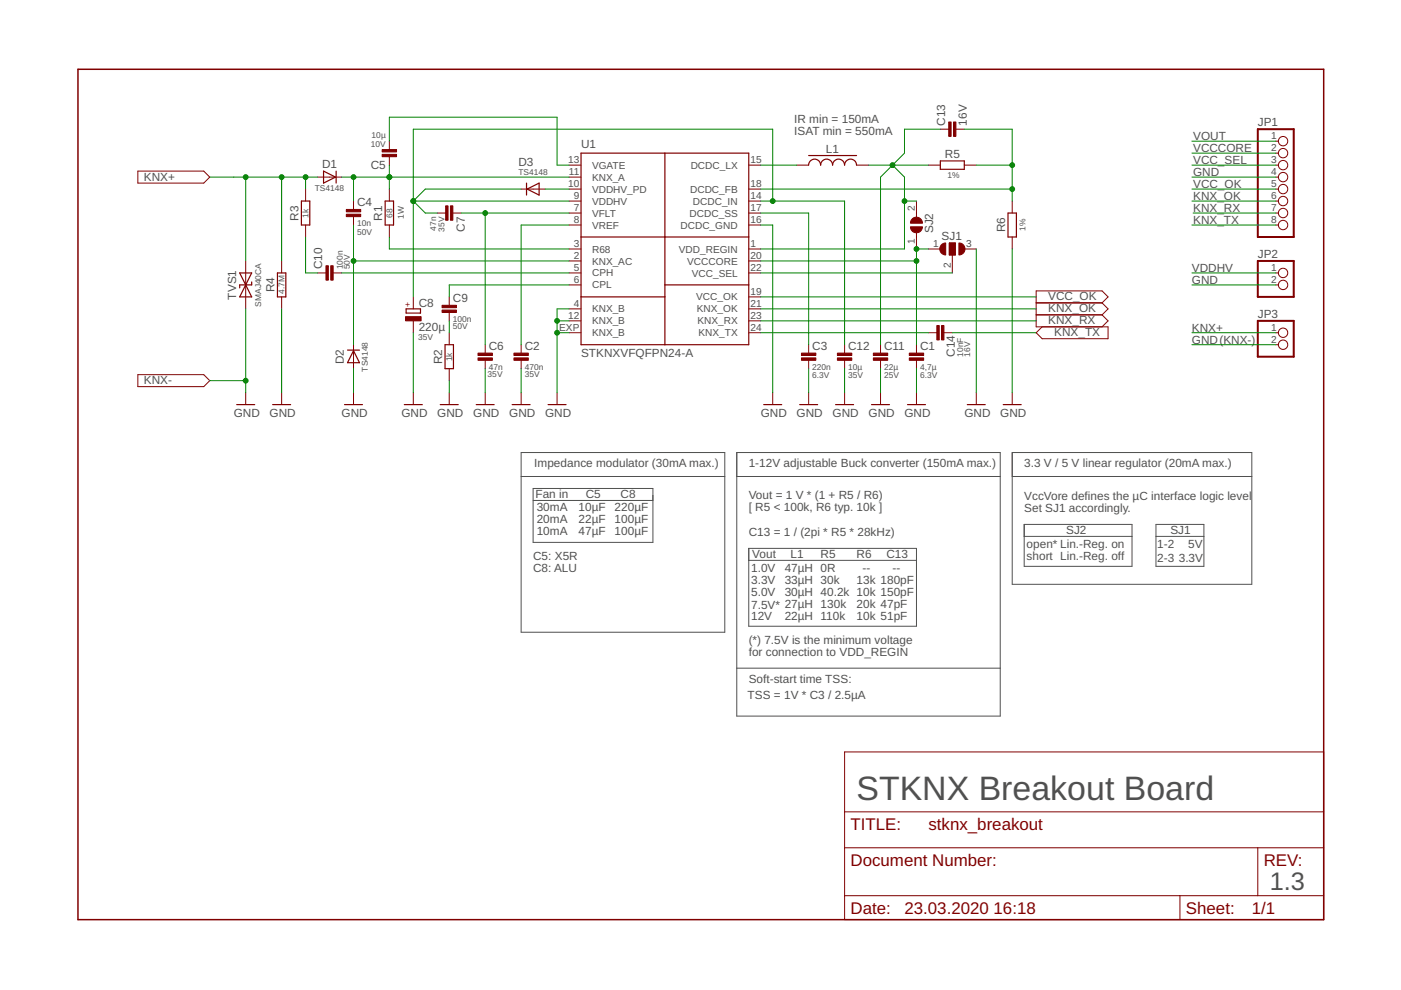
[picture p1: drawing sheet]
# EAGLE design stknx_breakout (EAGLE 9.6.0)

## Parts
C1  4,7µ  C-EUC0805  [C0805]
C2  470n  C-EUC0805  [C0805]
C3  220n  C-EUC0805  [C0805]
C4  10n  C-EUC0805  [C0805]
C5  10µ  C-EUC0805  [C0805]
C6  47n  C-EUC0805  [C0805]
C7  47n  C-EUC0805  [C0805]
C8  220µ  CPOL-EUF  [PANASONIC_F]
C9  100n  C-EUC0805  [C0805]
C10  100n  C-EUC0805  [C0805]
C11  22µ  C-EUC0805  [C0805]
C12  10µ  C-EUC0805  [C0805]
C13  C13  C-EUC0805  [C0805]
C14  10nF  C-EUC0805  [C0805]
D1  TS4148  [0805]
D2  TS4148  [0805]
D3  TS4148  [0805]
JP1  PINHD-1X8  [1X08]
JP2  PINHD-1X2  [1X02]
JP3  PINHD-1X2  [1X02]
L1  L1  WE-LQS_4025_74404043220A  [WE-LQS_4025]
R1  68  R-EU_R1218  [R1218]
R2  1k  R-EU_R0805  [R0805]
R3  1k  R-EU_R0805  [R0805]
R4  4.7M  R-EU_R0805  [R0805]
R5  R5  R-EU_R0805  [R0805]
R6  R6  R-EU_R0805  [R0805]
SJ1  SJ2WW  [SJ_2W]
SJ2  SJW  [SJW]
TVS1  SMAJ40CA  [DO-214AC(SMA)]
U1  STKNXVFQFPN24-A  [VFQFPN24-A]

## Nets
DCDC_FB: C13.2 R5.2 R6.2 U1.18(DCDC_FB)
DCDC_SS: C3.1 U1.17(DCDC_SS)
GND: C1.2 C2.2 C3.2 C6.2 C8.- C11.2 C12.2 D2.A JP1.4 JP2.2 JP3.2 R2.1 R4.1 R6.1 SJ1.3 TVS1.2(A2) U1.4(KNX_B) U1.12(KNX_B) U1.16(DCDC_GND) U1.EXP(KNX_B)
KNX+: D1.A JP3.1 R3.2 R4.2 TVS1.1(A1)
KNX_OK: JP1.6 U1.21(KNX_OK)
KNX_RX: JP1.7 U1.23(KNX_RX)
KNX_TX: C14.2 JP1.8
KNX_TX_1: C14.1 U1.24(KNX_TX)
N$1: C2.1 U1.8(VREF)
N$3: C6.1 C7.1 U1.7(VFLT)
N$4: R1.1 U1.3(R68)
N$6: C4.2 D2.C U1.2(KNX_AC)
N$7: C4.1 C5.1 D1.C R1.2 U1.11(KNX_A)
N$9: D3.A U1.10(VDDHV_PD)
N$10: C9.2 R2.2
N$11: C9.1 U1.6(CPL)
N$12: C10.1 R3.1
N$14: C10.2 U1.5(CPH)
N$15: L1.1 U1.15(DCDC_LX)
VCC_OK: JP1.5 U1.19(VCC_OK)
VCC_SEL: JP1.3 SJ1.2 U1.22(VCC_SEL)
VCCCORE: C1.1 JP1.2 SJ1.1 SJ2.1 U1.20(VCCCORE)
VDDHV: C7.2 C8.+ C12.1 D3.C JP2.1 U1.9(VDDHV) U1.14(DCDC_IN)
VGATE: C5.2 U1.13(VGATE)
VOUT: C11.1 C13.1 JP1.1 L1.2 R5.1 SJ2.2 U1.1(VDD_REGIN)

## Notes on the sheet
- IR min = 150mA
  ISAT min = 550mA
- 1W
- (KNX-)
- Impedance modulator (30mA max.) | 1-12V adjustable Buck converter (150mA max.) | 3.3 V / 5 V linear regulator (20mA max.)
- Fan in | C5 | C8
- 30mA | 10µF | 220µF
- VccVore defines the µC interface logic level !
  Set SJ1 accordingly.
- 20mA | 22µF | 100µF
- 10mA | 47µF | 100µF | SJ2 | SJ1
- Vout = 1 V * (1 + R5 / R6)
  [ R5 < 100k, R6 typ. 10k ]
  
  C13 = 1 / (2pi * R5 * 28kHz)
- open* | Lin.-Reg. on | 1-2 | 5V
- C5: X5R | Vout | L1 | R5 | R6 | C13 | short | Lin.-Reg. off
- 2-3 | 3.3V
- C8: ALU | 1.0V | 47µH | 0R | -- | --
- 3.3V | 33µH | 30k | 13k | 180pF
- 5.0V | 30µH | 40.2k | 10k | 150pF
- 7.5V* | 27µH | 130k | 20k | 47pF
- 12V | 22µH | 110k | 10k | 51pF
- (*) 7.5V is the minimum voltage
  for connection to VDD_REGIN
- Soft-start time TSS:
- TSS = 1V * C3 / 2.5µA
- STKNX Breakout Board
- 1.3
